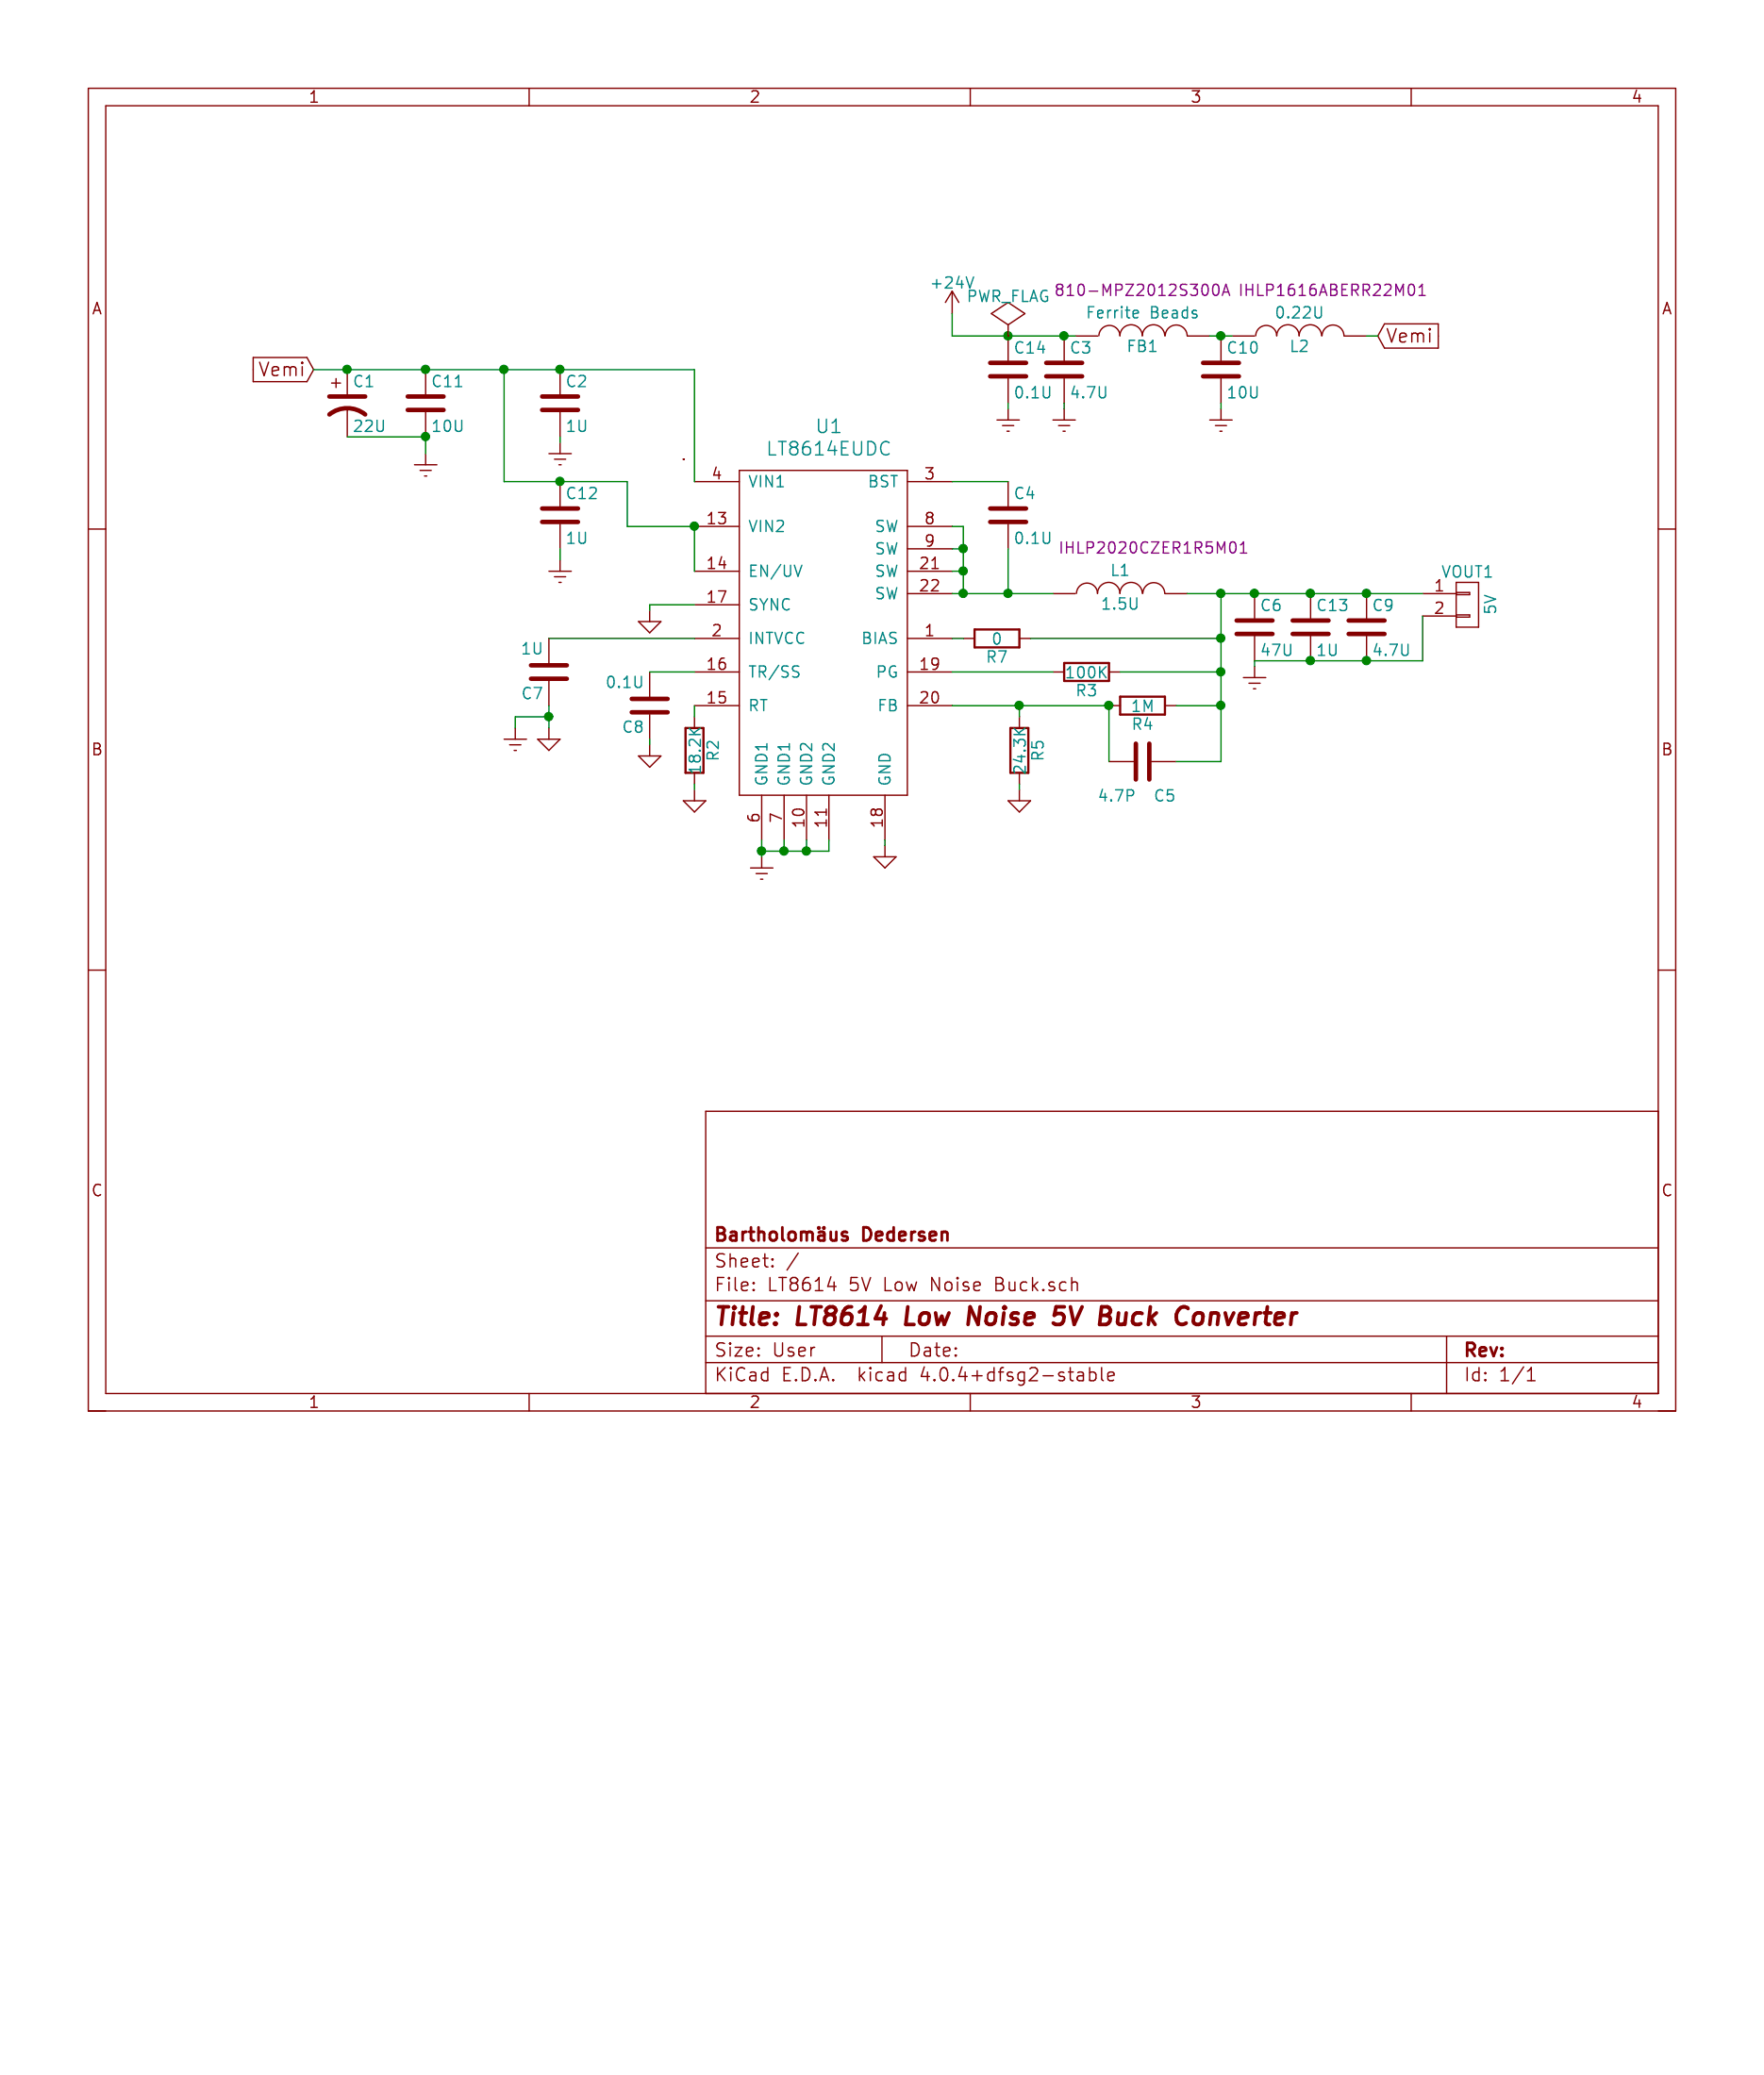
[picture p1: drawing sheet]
EESchema Schematic File Version 2
LIBS:LT8614 5V Low Noise Buck-rescue
LIBS:power
LIBS:device
LIBS:transistors
LIBS:conn
LIBS:linear
LIBS:regul
LIBS:74xx
LIBS:cmos4000
LIBS:adc-dac
LIBS:memory
LIBS:xilinx
LIBS:microcontrollers
LIBS:dsp
LIBS:microchip
LIBS:analog_switches
LIBS:motorola
LIBS:texas
LIBS:intel
LIBS:audio
LIBS:interface
LIBS:digital-audio
LIBS:philips
LIBS:display
LIBS:cypress
LIBS:siliconi
LIBS:opto
LIBS:atmel
LIBS:contrib
LIBS:valves
LIBS:lt8614
LIBS:LT8614 5V Low Noise Buck-cache
EELAYER 25 0
EELAYER END
$Descr User 7874 6693
encoding utf-8
Sheet 1 1
Title "LT8614 Low Noise 5V Buck Converter"
Date ""
Rev ""
Comp "Bartholomäus Dedersen"
Comment1 ""
Comment2 ""
Comment3 ""
Comment4 ""
$EndDescr
$Comp
L LT8614EUDC U1
U 1 1
P 2900 2050
F 0 "U1" H 3700 2200 60  0000 C CNN
F 1 "LT8614EUDC" H 3700 2100 60  0000 C CNN
F 2 "" H 3700 2100 60  0001 C CNN
F 3 "" H 3650 2100 60  0001 C CNN
	1    2900 2050
	1    0    0    -1  
$EndComp
$Comp
L C C2
U 1 1
P 2500 1800
F 0 "C2" H 2525 1900 50  0000 L CNN
F 1 "1U" H 2525 1700 50  0000 L CNN
F 2 "" H 2538 1650 50  0000 C CNN
F 3 "" H 2500 1800 50  0000 C CNN
	1    2500 1800
	1    0    0    -1  
$EndComp
$Comp
L GNDREF #PWR01
U 1 1
P 2500 1975
F 0 "#PWR01" H 2500 1725 50  0001 C CNN
F 1 "GNDREF" H 2500 1825 50  0001 C CNN
F 2 "" H 2500 1975 50  0000 C CNN
F 3 "" H 2500 1975 50  0000 C CNN
	1    2500 1975
	1    0    0    -1  
$EndComp
$Comp
L C C12
U 1 1
P 2500 2300
F 0 "C12" H 2525 2400 50  0000 L CNN
F 1 "1U" H 2525 2200 50  0000 L CNN
F 2 "" H 2538 2150 50  0000 C CNN
F 3 "" H 2500 2300 50  0000 C CNN
	1    2500 2300
	1    0    0    -1  
$EndComp
$Comp
L GNDREF #PWR02
U 1 1
P 2500 2500
F 0 "#PWR02" H 2500 2250 50  0001 C CNN
F 1 "GNDREF" H 2500 2350 50  0001 C CNN
F 2 "" H 2500 2500 50  0000 C CNN
F 3 "" H 2500 2500 50  0000 C CNN
	1    2500 2500
	1    0    0    -1  
$EndComp
$Comp
L CP1 C1
U 1 1
P 1550 1800
F 0 "C1" H 1575 1900 50  0000 L CNN
F 1 "22U" H 1575 1700 50  0000 L CNN
F 2 "" H 1550 1800 50  0000 C CNN
F 3 "" H 1550 1800 50  0000 C CNN
	1    1550 1800
	1    0    0    -1  
$EndComp
$Comp
L C C11
U 1 1
P 1900 1800
F 0 "C11" H 1925 1900 50  0000 L CNN
F 1 "10U" H 1925 1700 50  0000 L CNN
F 2 "" H 1938 1650 50  0000 C CNN
F 3 "" H 1900 1800 50  0000 C CNN
	1    1900 1800
	1    0    0    -1  
$EndComp
$Comp
L GNDREF #PWR03
U 1 1
P 1900 2025
F 0 "#PWR03" H 1900 1775 50  0001 C CNN
F 1 "GNDREF" H 1900 1875 50  0001 C CNN
F 2 "" H 1900 2025 50  0000 C CNN
F 3 "" H 1900 2025 50  0000 C CNN
	1    1900 2025
	1    0    0    -1  
$EndComp
$Comp
L GND #PWR04
U 1 1
P 2900 2725
F 0 "#PWR04" H 2900 2475 50  0001 C CNN
F 1 "GND" H 2900 2575 50  0001 C CNN
F 2 "" H 2900 2725 50  0000 C CNN
F 3 "" H 2900 2725 50  0000 C CNN
	1    2900 2725
	1    0    0    -1  
$EndComp
$Comp
L C C7
U 1 1
P 2450 3000
F 0 "C7" H 2475 3100 50  0000 L CNN
F 1 "1U" H 2475 2900 50  0000 L CNN
F 2 "" H 2488 2850 50  0000 C CNN
F 3 "" H 2450 3000 50  0000 C CNN
	1    2450 3000
	-1   0    0    1   
$EndComp
$Comp
L GND #PWR05
U 1 1
P 2450 3250
F 0 "#PWR05" H 2450 3000 50  0001 C CNN
F 1 "GND" H 2450 3100 50  0001 C CNN
F 2 "" H 2450 3250 50  0000 C CNN
F 3 "" H 2450 3250 50  0000 C CNN
	1    2450 3250
	1    0    0    -1  
$EndComp
$Comp
L GNDREF #PWR06
U 1 1
P 2300 3250
F 0 "#PWR06" H 2300 3000 50  0001 C CNN
F 1 "GNDREF" H 2300 3100 50  0001 C CNN
F 2 "" H 2300 3250 50  0000 C CNN
F 3 "" H 2300 3250 50  0000 C CNN
	1    2300 3250
	1    0    0    -1  
$EndComp
$Comp
L C C8
U 1 1
P 2900 3150
F 0 "C8" H 2925 3250 50  0000 L CNN
F 1 "0.1U" H 2925 3050 50  0000 L CNN
F 2 "" H 2938 3000 50  0000 C CNN
F 3 "" H 2900 3150 50  0000 C CNN
	1    2900 3150
	-1   0    0    1   
$EndComp
$Comp
L GND #PWR07
U 1 1
P 2900 3325
F 0 "#PWR07" H 2900 3075 50  0001 C CNN
F 1 "GND" H 2900 3175 50  0001 C CNN
F 2 "" H 2900 3325 50  0000 C CNN
F 3 "" H 2900 3325 50  0000 C CNN
	1    2900 3325
	1    0    0    -1  
$EndComp
$Comp
L R R2
U 1 1
P 3100 3350
F 0 "R2" V 3180 3350 50  0000 C CNN
F 1 "18.2K" V 3100 3350 50  0000 C CNN
F 2 "" V 3030 3350 50  0000 C CNN
F 3 "" H 3100 3350 50  0000 C CNN
	1    3100 3350
	1    0    0    -1  
$EndComp
$Comp
L GND #PWR08
U 1 1
P 3100 3525
F 0 "#PWR08" H 3100 3275 50  0001 C CNN
F 1 "GND" H 3100 3375 50  0001 C CNN
F 2 "" H 3100 3525 50  0000 C CNN
F 3 "" H 3100 3525 50  0000 C CNN
	1    3100 3525
	1    0    0    -1  
$EndComp
$Comp
L GND #PWR09
U 1 1
P 3950 3775
F 0 "#PWR09" H 3950 3525 50  0001 C CNN
F 1 "GND" H 3950 3625 50  0001 C CNN
F 2 "" H 3950 3775 50  0000 C CNN
F 3 "" H 3950 3775 50  0000 C CNN
	1    3950 3775
	1    0    0    -1  
$EndComp
$Comp
L GNDREF #PWR010
U 1 1
P 3400 3825
F 0 "#PWR010" H 3400 3575 50  0001 C CNN
F 1 "GNDREF" H 3400 3675 50  0001 C CNN
F 2 "" H 3400 3825 50  0000 C CNN
F 3 "" H 3400 3825 50  0000 C CNN
	1    3400 3825
	1    0    0    -1  
$EndComp
$Comp
L INDUCTOR L2
U 1 1
P 5800 1500
F 0 "L2" V 5750 1500 50  0000 C CNN
F 1 "0.22U" V 5900 1500 50  0000 C CNN
F 2 "" H 5800 1500 50  0000 C CNN
F 3 "IHLP1616ABERR22M01" V 6000 1350 50  0000 C CNN
	1    5800 1500
	0    -1   -1   0   
$EndComp
$Comp
L C C10
U 1 1
P 5450 1650
F 0 "C10" H 5475 1750 50  0000 L CNN
F 1 "10U" H 5475 1550 50  0000 L CNN
F 2 "" H 5488 1500 50  0000 C CNN
F 3 "" H 5450 1650 50  0000 C CNN
	1    5450 1650
	1    0    0    -1  
$EndComp
$Comp
L GNDREF #PWR011
U 1 1
P 5450 1825
F 0 "#PWR011" H 5450 1575 50  0001 C CNN
F 1 "GNDREF" H 5450 1675 50  0001 C CNN
F 2 "" H 5450 1825 50  0000 C CNN
F 3 "" H 5450 1825 50  0000 C CNN
	1    5450 1825
	1    0    0    -1  
$EndComp
$Comp
L C C3
U 1 1
P 4750 1650
F 0 "C3" H 4775 1750 50  0000 L CNN
F 1 "4.7U" H 4775 1550 50  0000 L CNN
F 2 "" H 4788 1500 50  0000 C CNN
F 3 "" H 4750 1650 50  0000 C CNN
	1    4750 1650
	1    0    0    -1  
$EndComp
$Comp
L GNDREF #PWR012
U 1 1
P 4750 1825
F 0 "#PWR012" H 4750 1575 50  0001 C CNN
F 1 "GNDREF" H 4750 1675 50  0001 C CNN
F 2 "" H 4750 1825 50  0000 C CNN
F 3 "" H 4750 1825 50  0000 C CNN
	1    4750 1825
	1    0    0    -1  
$EndComp
$Comp
L C C14
U 1 1
P 4500 1650
F 0 "C14" H 4525 1750 50  0000 L CNN
F 1 "0.1U" H 4525 1550 50  0000 L CNN
F 2 "" H 4538 1500 50  0000 C CNN
F 3 "" H 4500 1650 50  0000 C CNN
	1    4500 1650
	1    0    0    -1  
$EndComp
$Comp
L GNDREF #PWR013
U 1 1
P 4500 1825
F 0 "#PWR013" H 4500 1575 50  0001 C CNN
F 1 "GNDREF" H 4500 1675 50  0001 C CNN
F 2 "" H 4500 1825 50  0000 C CNN
F 3 "" H 4500 1825 50  0000 C CNN
	1    4500 1825
	1    0    0    -1  
$EndComp
$Comp
L INDUCTOR FB1
U 1 1
P 5100 1500
F 0 "FB1" V 5050 1500 50  0000 C CNN
F 1 "Ferrite Beads" V 5200 1500 50  0000 C CNN
F 2 "" H 5100 1500 50  0000 C CNN
F 3 "810-MPZ2012S300A" V 5300 1500 50  0000 C CNN
	1    5100 1500
	0    -1   -1   0   
$EndComp
$Comp
L C C4
U 1 1
P 4500 2300
F 0 "C4" H 4525 2400 50  0000 L CNN
F 1 "0.1U" H 4525 2200 50  0000 L CNN
F 2 "" H 4538 2150 50  0000 C CNN
F 3 "" H 4500 2300 50  0000 C CNN
	1    4500 2300
	1    0    0    -1  
$EndComp
$Comp
L INDUCTOR L1
U 1 1
P 5000 2650
F 0 "L1" V 5100 2650 50  0000 C CNN
F 1 "1.5U" V 4950 2650 50  0000 C CNN
F 2 "" H 5000 2650 50  0000 C CNN
F 3 "IHLP2020CZER1R5M01" V 5200 2500 50  0000 C CNN
	1    5000 2650
	0    -1   -1   0   
$EndComp
$Comp
L CONN_01X02 VOUT1
U 1 1
P 6550 2700
F 0 "VOUT1" H 6550 2850 50  0000 C CNN
F 1 "5V" V 6650 2700 50  0000 C CNN
F 2 "" H 6550 2700 50  0000 C CNN
F 3 "" H 6550 2700 50  0000 C CNN
	1    6550 2700
	1    0    0    -1  
$EndComp
$Comp
L GNDREF #PWR014
U 1 1
P 5600 2975
F 0 "#PWR014" H 5600 2725 50  0001 C CNN
F 1 "GNDREF" H 5600 2825 50  0001 C CNN
F 2 "" H 5600 2975 50  0000 C CNN
F 3 "" H 5600 2975 50  0000 C CNN
	1    5600 2975
	1    0    0    -1  
$EndComp
$Comp
L C C6
U 1 1
P 5600 2800
F 0 "C6" H 5625 2900 50  0000 L CNN
F 1 "47U" H 5625 2700 50  0000 L CNN
F 2 "" H 5638 2650 50  0000 C CNN
F 3 "" H 5600 2800 50  0000 C CNN
	1    5600 2800
	1    0    0    -1  
$EndComp
$Comp
L C C13
U 1 1
P 5850 2800
F 0 "C13" H 5875 2900 50  0000 L CNN
F 1 "1U" H 5875 2700 50  0000 L CNN
F 2 "" H 5888 2650 50  0000 C CNN
F 3 "" H 5850 2800 50  0000 C CNN
	1    5850 2800
	1    0    0    -1  
$EndComp
$Comp
L C C9
U 1 1
P 6100 2800
F 0 "C9" H 6125 2900 50  0000 L CNN
F 1 "4.7U" H 6125 2700 50  0000 L CNN
F 2 "" H 6138 2650 50  0000 C CNN
F 3 "" H 6100 2800 50  0000 C CNN
	1    6100 2800
	1    0    0    -1  
$EndComp
$Comp
L C C5
U 1 1
P 5100 3400
F 0 "C5" V 5250 3450 50  0000 L CNN
F 1 "4.7P" V 5250 3200 50  0000 L CNN
F 2 "" H 5138 3250 50  0000 C CNN
F 3 "" H 5100 3400 50  0000 C CNN
	1    5100 3400
	0    1    1    0   
$EndComp
$Comp
L R R4
U 1 1
P 5100 3150
F 0 "R4" V 5180 3150 50  0000 C CNN
F 1 "1M" V 5100 3150 50  0000 C CNN
F 2 "" V 5030 3150 50  0000 C CNN
F 3 "" H 5100 3150 50  0000 C CNN
	1    5100 3150
	0    1    1    0   
$EndComp
$Comp
L R R5
U 1 1
P 4550 3350
F 0 "R5" V 4630 3350 50  0000 C CNN
F 1 "24.3K" V 4550 3350 50  0000 C CNN
F 2 "" V 4480 3350 50  0000 C CNN
F 3 "" H 4550 3350 50  0000 C CNN
	1    4550 3350
	1    0    0    -1  
$EndComp
$Comp
L GND #PWR015
U 1 1
P 4550 3525
F 0 "#PWR015" H 4550 3275 50  0001 C CNN
F 1 "GND" H 4550 3375 50  0001 C CNN
F 2 "" H 4550 3525 50  0000 C CNN
F 3 "" H 4550 3525 50  0000 C CNN
	1    4550 3525
	1    0    0    -1  
$EndComp
$Comp
L R R7
U 1 1
P 4450 2850
F 0 "R7" V 4530 2850 50  0000 C CNN
F 1 "0" V 4450 2850 50  0000 C CNN
F 2 "" V 4380 2850 50  0000 C CNN
F 3 "" H 4450 2850 50  0000 C CNN
	1    4450 2850
	0    1    1    0   
$EndComp
$Comp
L R R3
U 1 1
P 4850 3000
F 0 "R3" V 4930 3000 50  0000 C CNN
F 1 "100K" V 4850 3000 50  0000 C CNN
F 2 "" V 4780 3000 50  0000 C CNN
F 3 "" H 4850 3000 50  0000 C CNN
	1    4850 3000
	0    1    1    0   
$EndComp
Text GLabel 1400 1650 0    60   Input ~ 0
Vemi
Text GLabel 6150 1500 2    60   Input ~ 0
Vemi
Wire Wire Line
	2250 2150 2250 1650
Connection ~ 2250 1650
Connection ~ 2500 2150
Connection ~ 1900 1650
Wire Wire Line
	1900 1950 1900 2025
Wire Wire Line
	1550 1950 1900 1950
Connection ~ 1900 1950
Connection ~ 1550 1650
Wire Wire Line
	3100 2350 3100 2550
Connection ~ 3100 2350
Wire Wire Line
	2250 2150 2800 2150
Wire Wire Line
	3100 2350 2800 2350
Wire Wire Line
	2800 2350 2800 2150
Wire Wire Line
	3100 1650 3100 2150
Wire Wire Line
	3100 2850 2450 2850
Connection ~ 2450 3200
Wire Wire Line
	2900 3000 3100 3000
Wire Wire Line
	3100 3150 3100 3200
Wire Wire Line
	3400 3800 3700 3800
Wire Wire Line
	3700 3800 3700 3750
Wire Wire Line
	3600 3750 3600 3800
Connection ~ 3600 3800
Wire Wire Line
	3500 3750 3500 3800
Connection ~ 3500 3800
Wire Wire Line
	3400 3750 3400 3825
Connection ~ 3400 3800
Wire Wire Line
	5500 1500 5400 1500
Connection ~ 5450 1500
Connection ~ 4500 1500
Connection ~ 4750 1500
Wire Wire Line
	4250 2350 4300 2350
Wire Wire Line
	4300 2350 4300 2650
Wire Wire Line
	4250 2550 4300 2550
Connection ~ 4300 2550
Wire Wire Line
	4250 2450 4300 2450
Connection ~ 4300 2450
Connection ~ 4300 2650
Wire Wire Line
	4250 2150 4500 2150
Wire Wire Line
	4500 2650 4500 2450
Connection ~ 4500 2650
Wire Wire Line
	4250 2650 4700 2650
Wire Wire Line
	5300 2650 6350 2650
Wire Wire Line
	5600 2950 6350 2950
Connection ~ 5850 2950
Connection ~ 6100 2950
Wire Wire Line
	6350 2950 6350 2750
Connection ~ 5450 2650
Connection ~ 5450 3150
Wire Wire Line
	5450 3150 5250 3150
Wire Wire Line
	4250 3150 4950 3150
Wire Wire Line
	4950 3150 4950 3400
Connection ~ 4950 3150
Wire Wire Line
	5250 3400 5450 3400
Wire Wire Line
	5450 3400 5450 2650
Wire Wire Line
	4550 3150 4550 3200
Connection ~ 4550 3150
Wire Wire Line
	4250 2850 4300 2850
Wire Wire Line
	4600 2850 5450 2850
Connection ~ 5450 2850
Wire Wire Line
	4250 3000 4700 3000
Wire Wire Line
	5000 3000 5450 3000
Connection ~ 5450 3000
Wire Wire Line
	1400 1650 3100 1650
Wire Wire Line
	6100 1500 6150 1500
Connection ~ 5850 2650
Connection ~ 6100 2650
Connection ~ 5600 2650
Wire Wire Line
	2300 3200 2300 3250
Wire Wire Line
	3100 2700 2900 2700
Wire Wire Line
	2900 2700 2900 2725
Wire Wire Line
	2900 3300 2900 3325
Wire Wire Line
	3100 3500 3100 3525
Wire Wire Line
	3950 3775 3950 3750
Wire Wire Line
	5600 2975 5600 2950
Wire Wire Line
	4550 3525 4550 3500
Wire Wire Line
	2500 1975 2500 1950
Wire Wire Line
	4500 1825 4500 1800
Wire Wire Line
	4750 1825 4750 1800
Wire Wire Line
	5450 1800 5450 1825
Wire Wire Line
	2450 3200 2300 3200
Wire Wire Line
	2450 3150 2450 3250
Connection ~ 2500 1650
Wire Wire Line
	2500 2450 2500 2500
$Comp
L +24V #PWR016
U 1 1
P 4250 1400
F 0 "#PWR016" H 4250 1250 50  0001 C CNN
F 1 "+24V" H 4250 1540 50  0000 C CNN
F 2 "" H 4250 1400 50  0000 C CNN
F 3 "" H 4250 1400 50  0000 C CNN
	1    4250 1400
	1    0    0    -1  
$EndComp
Wire Wire Line
	4250 1400 4250 1500
Wire Wire Line
	4250 1500 4800 1500
$EndSCHEMATC
